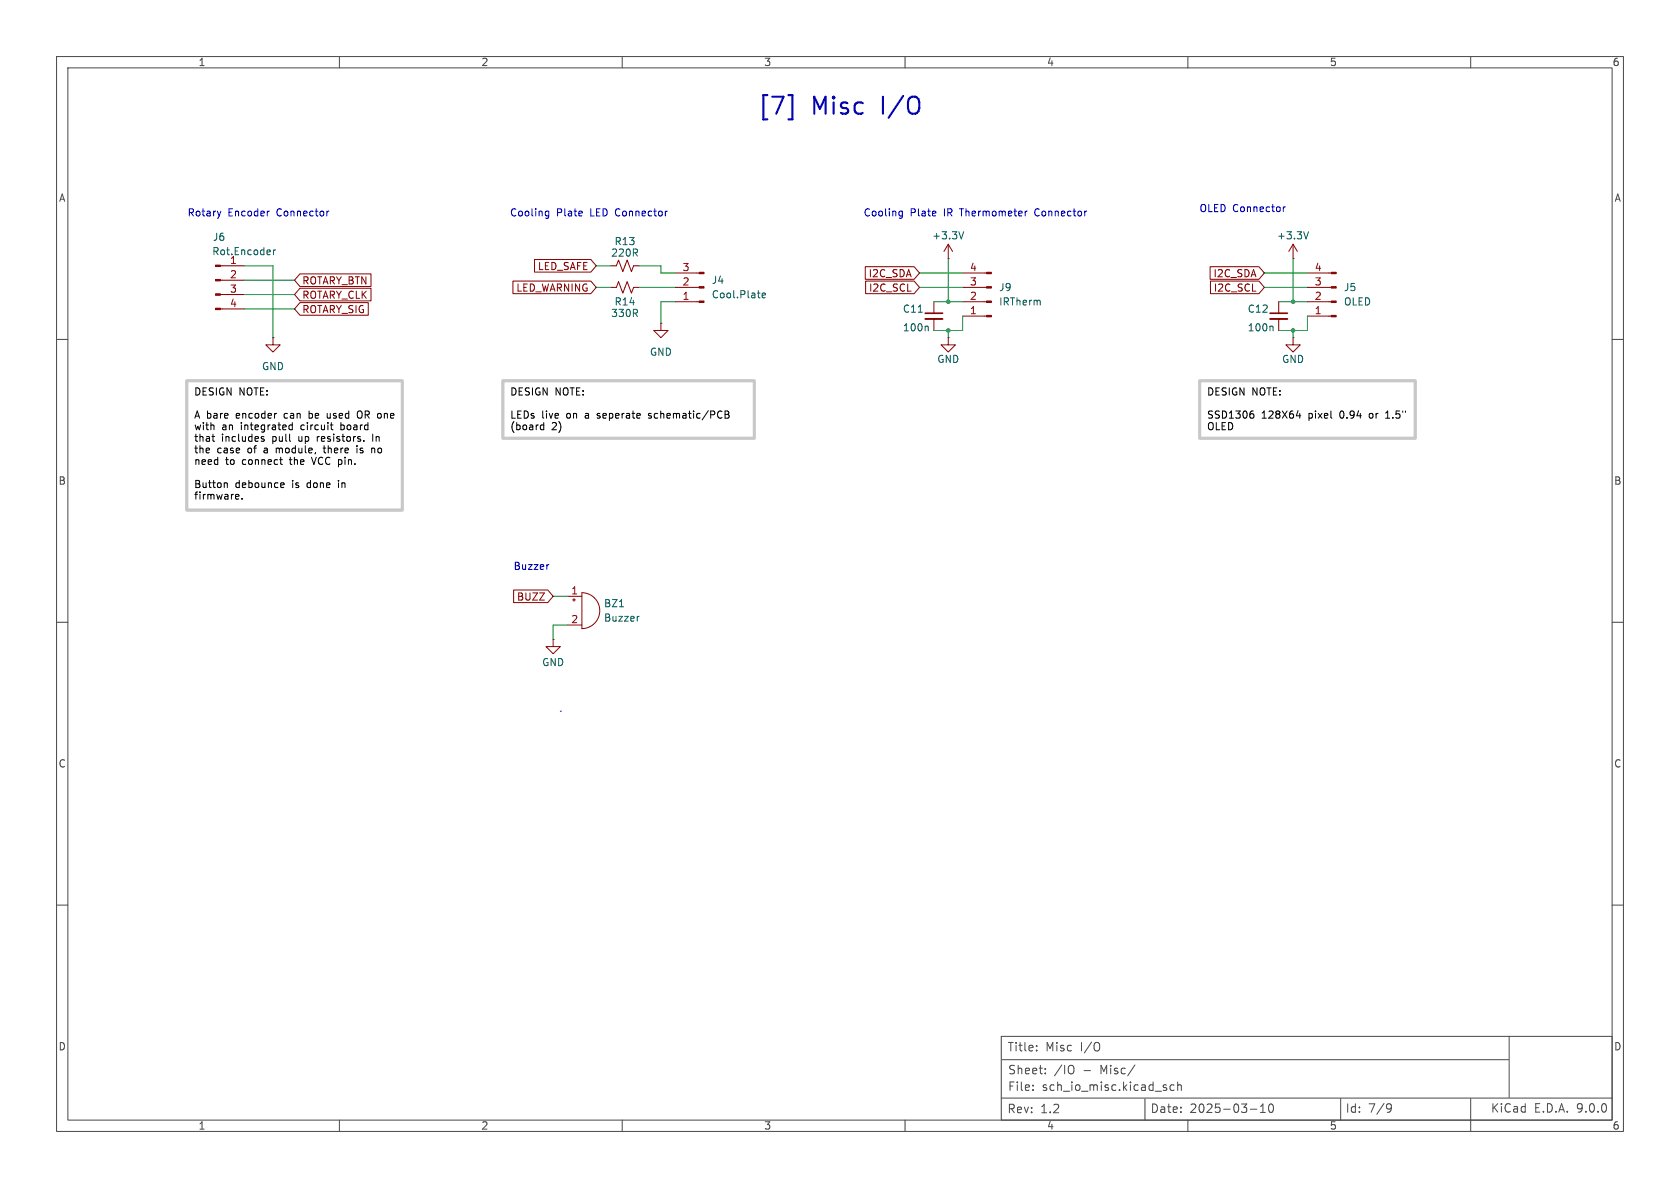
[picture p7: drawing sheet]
<svg xmlns="http://www.w3.org/2000/svg" width="297mm" height="210mm" viewBox="0 0 297 210" stroke-linecap="round" stroke-linejoin="round" font-family="sans-serif">
<g fill="none" stroke="#484848" stroke-width=".18">
<path d="M10 10h277v190h-277zM12 12h273v186h-273zM60 10v2M110 10v2M160 10v2M210 10v2M260 10v2M10 60h2M285 60h2M10 110h2M285 110h2M10 160h2"/>
<path d="M285 160h2M60 198v2M110 198v2M160 198v2M177 194.1h108M177 183.2h108v14.8h-108zM177.2 187.3h89.5M182.6 192.6v.2M182.6 191.8v.2M183.3 185.6v.2M183.3 184.9v.1M184.8 189.7v.1"/>
<path d="M184.8 188.9v.1M189.6 188.4a1.07 1.07 0 0 1 0 1.4M200.6 188.3l-1.2 1.9M202.4 194.3v3.7M206.1 192.3l.2 .2-.2 .3M206.1 191.8h.1M207.6 191.8h-.5l-.3 .2v.5l.2 .2h.6M208.2 191.9l.2-.1h.4v1M208.2 191.3v1.5M210 198v2M221.1 196.1h1.1M222.8 196.7h.9"/>
<path d="M222.8 195.6l.5-.4v1.5M224.4 195.3l.2-.1a.81 .81 0 0 1 .6 .6 .81 .81 0 0 1-.3 .8l-.1 .1a.81 .81 0 0 1-.4-1.4zM237 194.2v3.8M245.4 195.1l.5 .2a.99 .99 0 0 1-.4 1.3h-.2M246 195.8l-.3 .3h-.3M260 194.2v5.8M266.8 183.2v10.8"/>
</g>
<g fill="none" stroke="#840000" stroke-width=".18">
<path d="M39 47h4.2M39 49.5h4.2M39 52.1h4.2M39 54.6h4.2M48.3 59.7v1.3h1.2l-1.2 1.2-1.3-1.2h1.3M48.3 59.7h.1M53 51h12.6v2.2h-12.6l-.9-1.1zM53 53.5h12.1v2.2h-12.1l-.9-1.1zM53 48.4h12.6v2.2h-12.6l-.9-1.1zM90.7 49.7h13.8l.9 1.1-.9 1.1h-13.8zM94.5 45.9h10l.9 1.1-.9 1.1h-10zM107.9 50.8h1.1l.3-1 .8 2 .8-2 .7 2 .4-1h1"/>
<path d="M107.9 47h1.1l.3-1 .8 2 .8-2 .7 2 .4-1h1M116.8 57.2v1.2h1.3l-1.3 1.3-1.2-1.3h1.2M116.8 57.2h.1M119.4 53.3h4.2M119.4 50.8h4.2M119.4 48.3h4.2M153 47.1h8.6l1 1.2-1 1.1h-8.6zM153 49.7h8.6l1 1.1-1 1.1h-8.6zM165.1 53.3v2.1M165.1 56.4v2M167.6 45.7h.1M167.6 59.7v1.3h1.3l-1.3 1.2-1.2-1.2h1.2"/>
<path d="M167.6 59.7h.1M167.6 43.2l-.7 1.3M167.6 43.2l.8 1.3M167.6 43.2v2.5M170.2 53.3h4.2M170.2 50.8h4.2M170.2 48.3h4.2M170.2 55.9h4.2M213.9 47.1h8.7l.9 1.2-.9 1.1h-8.7zM214 49.7h8.6l.9 1.1-.9 1.1h-8.6zM226.1 53.3v2.1M226.1 56.4v2"/>
<path d="M228.6 45.7h.1M228.6 59.7v1.3h1.3l-1.3 1.2-1.3-1.2h1.3M228.6 59.7h.1M228.6 43.2l-.8 1.3M228.6 43.2l.8 1.3M228.6 43.2v2.5M231.1 53.3h4.3M231.1 50.8h4.3M231.1 48.3h4.3M231.1 55.9h4.3M90.8 104.3h6l1 1.1-1 1.1h-6zM97.8 113v1.3h1.3l-1.3 1.3-1.3-1.3h1.3"/>
<path d="M97.8 113h.1M100.3 105.4h2.6M100.3 110.5h2.6M101.2 106h.5M101.5 105.8v.5M102.9 104.8a3.2 3.2 0 0 1 3.1 3.2 3.2 3.2 0 0 1-3.1 3.1z"/>
</g>
<path d="M48.4 44.2v.8M48.7 44.2l-.3 .2M134.7 52.2l.6-.1v-.2l-.4-.1-.2 .2 .1 .6h.5M162.3 55.2h.8M163.9 57.6l.2 .2v.7M170.4 41l-.5 1.2M224.9 57.6l.2 .2v.7M231.3 41l-.4 1.2M109.5 107.3h.7M113 109h-.2" fill="none" stroke="#006464" stroke-width=".18"/>
<g fill="#840000" stroke="#840000" stroke-width=".18">
<path d="M123.6 53.2h.9v.3h-.9z"/>
<path d="M123.6 50.7h.9v.2h-.9z"/>
<path d="M123.6 48.1h.9v.3h-.9z"/>
<path d="M38.1 46.9h.9v.2h-.9z"/>
<path d="M38.1 49.4h.9v.3h-.9z"/>
<path d="M38.1 51.9h.9v.3h-.9z"/>
<path d="M38.1 54.5h.9v.2h-.9z"/>
<path d="M235.4 55.8h.8v.2h-.8z"/>
<path d="M235.4 53.2h.8v.3h-.8z"/>
<path d="M235.4 50.7h.8v.2h-.8z"/>
<path d="M235.4 48.1h.8v.3h-.8z"/>
<path d="M174.4 55.8h.9v.2h-.9z"/>
<path d="M174.4 53.2h.9v.3h-.9z"/>
<path d="M174.4 50.7h.9v.2h-.9z"/>
<path d="M174.4 48.1h.9v.3h-.9z"/>
</g>
<path d="M163.6 55.4h3M224.5 55.4h3.1" fill="none" stroke="#840000" stroke-width=".3"/>
<path d="M163.6 56.4h3M224.5 56.4h3.1" fill="none" stroke="#840000" stroke-width=".33"/>
<g fill="none" stroke="#009600" stroke-width=".18">
<path d="M43.2 47h5.1v12.7M43.2 49.5h8.9M43.2 52.1h8.9M43.2 54.6h8.9M105.4 50.8h2.5M105.4 47h2.5M113 47h3.8v1.3h2.6M113 50.8h6.4M119.4 53.3h-2.6v3.9M162.6 50.8h7.6M162.6 48.3h7.6M165.1 53.3h5.1"/>
<path d="M167.6 45.7v7.6M167.6 58.4v1.3M170.2 55.9v2.5h-5.1M223.5 50.8h7.6M223.5 48.3h7.6M226.1 53.3h5M228.6 45.7v7.6M228.6 58.4v1.3M231.1 55.9v2.5h-5M97.8 105.4h2.5M100.3 110.5h-2.5v2.5"/>
</g>
<path d="M139.4 16.8h.7v4.3h-.7" fill="none" stroke="#0000c2" stroke-width=".38"/>
<path d="M33 67.3h38.1v22.9h-38.1zM88.9 67.3h44.4v10.2h-44.4zM212.1 67.3h38.1v10.2h-38.1z" fill="none" stroke="#c8c8c8" stroke-width=".5"/>
<g fill="none" stroke="#000" stroke-width=".18">
<path d="M37.5 77.2h.5M37.7 78h.3M46.2 77.4l.5 .4-.2 .2h-.3M48.8 73.1h.1M51.7 74.7v1.3M51.7 75.2l-.4-.1-.2 .3 .1 .5h.5M57.1 79.2h.5M57.3 78.8l.1 1.2M57.8 73.1v.6l.2 .2M58.4 75.1h.5M58.6 75.9l.3 .1M63.1 79.2v.9"/>
<path d="M63.7 72.7a.43 .43 0 0 0-.5 .4v.4a.43 .43 0 0 0 .5 .4M64.3 77.9v.1M65.7 79.3l.4-.1 .2 .2M65.9 76.7v1.3M95.6 75.9h.5M95.6 75.2h.5M96.1 74.7v1.3M114.6 73.9h.2M114.8 73.1l-.2 .2 .2 .2M128.2 72.7h.4l.2 .2-.2 .4 .2 .1 .1 .3-.2 .2h-.5zM128.2 73.3h.4M221.2 73.1h.2l.3 .3-.1 .4-.4 .1"/>
<path d="M221.3 72.7h.3M229.2 73.5h.8M229.8 73.1v.8M245 73.9h.7M245.2 72.8l-.2 .2M39.8 85.3l.4 .2v.7M41.8 87.4l.4 .1v.2l-.6 .1M42.2 88.2h-.4M42.8 88.1v.1M49.7 82l.2 .1M49.8 85.3l.4 .1v.2l-.6 .2M50.2 86.1l-.4 .1"/>
<path d="M55.1 80.8l.4 1.3"/>
</g>
<g fill="none" stroke="#0000c2" stroke-width=".18">
<path d="M39 37.3l-.3 .9M47.6 37.3l-.2 .1M58.1 37.3l-.3 .3M96.5 38.1h.5M96.5 37.4h.5M97 37.3v1.1l-.1 .1-.3 .1M118 37.3l-.3 .1M159 38.1h.5M159 37.4h.5M159.5 37.3v1.1l-.1 .1-.3 .1M181.6 37.3l-.4 .3M226.9 36.6v.8"/>
<path d="M227.2 36.6l-.3 .2M97 99.8l-.2 .1M99.1 125.7h.1"/>
</g>
<g fill="#009600" stroke="#009600" stroke-width=".18">
<circle cx="228.6" cy="58.4" r=".3"/>
<circle cx="228.6" cy="53.3" r=".3"/>
<circle cx="167.6" cy="58.4" r=".3"/>
<circle cx="167.6" cy="53.3" r=".3"/>
</g>
<g font-size="4.2" fill="#0000c2">
<text x="133.8" y="20.8">[7]</text>
<text x="143.5" y="20.8">Misc</text>
<text x="156.2" y="20.8">I/O</text>
</g>
<g font-size="2.1" fill="#484848">
<text x="178" y="186.1">Title:</text>
<text x="178.1" y="190.1">Sheet:</text>
<text x="184.8" y="186.1">Misc</text>
<text x="186.3" y="190.1">/IO</text>
<text x="191.1" y="186.1">I/O</text>
<text x="191.5" y="190.1">-</text>
<text x="194.7" y="190.1">Misc/</text>
<text x="178" y="197">Rev:</text>
<text x="178.1" y="193.1">File:</text>
<text x="183.9" y="197">1.2</text>
<text x="184.2" y="193.1">sch_io_misc.kicad_sch</text>
<text x="203.3" y="196.9">Date:</text>
<text x="210.3" y="196.9">2025-03-10</text>
<text x="237.8" y="196.9">Id:</text>
<text x="241.9" y="196.9">7/9</text>
<text x="263.5" y="196.9">KiCad</text>
<text x="271.2" y="196.9">E.D.A.</text>
<text x="278.8" y="196.9">9.0.0</text>
</g>
<g font-size="1.8" fill="#484848">
<text x="35" y="11.9">1</text>
<text x="85" y="11.9">2</text>
<text x="135" y="11.9">3</text>
<text x="185" y="11.9">4</text>
<text x="235" y="11.9">5</text>
<text x="285" y="11.9">6</text>
<text x="10.3" y="35.9">A</text>
<text x="285.3" y="35.9">A</text>
<text x="10.3" y="85.9">B</text>
<text x="285.3" y="85.9">B</text>
<text x="10.3" y="135.9">C</text>
<text x="285.3" y="135.9">C</text>
<text x="10.3" y="185.9">D</text>
<text x="285.3" y="185.9">D</text>
<text x="35" y="199.9">1</text>
<text x="85" y="199.9">2</text>
<text x="135" y="199.9">3</text>
<text x="185" y="199.9">4</text>
<text x="235" y="199.9">5</text>
<text x="285" y="199.9">6</text>
</g>
<g font-size="1.8" fill="#0000c2">
<text x="33.1" y="38.5">Rotary</text>
<text x="40.3" y="38.5">Encoder</text>
<text x="49" y="38.5">Connector</text>
<text x="90.1" y="38.5">Cooling</text>
<text x="98.4" y="38.5">Plate</text>
<text x="104.4" y="38.5">LED Connector</text>
<text x="152.6" y="38.5">Cooling</text>
<text x="160.9" y="38.5">Plate</text>
<text x="167" y="38.5">IR</text>
<text x="170" y="38.5">Thermometer</text>
<text x="183.4" y="38.5">Connector</text>
<text x="212" y="37.7">OLED Connector</text>
<text x="90.7" y="100.9">Buzzer</text>
</g>
<g font-size="1.8" fill="#006464">
<text x="37.4" y="45.3">Rot.Encoder</text>
<text x="37.5" y="42.8">J6</text>
<text x="40.6" y="46.7">1</text>
<text x="107.9" y="45.6">220R</text>
<text x="108.5" y="43.5">R13</text>
<text x="164.7" y="42.5">+3.3V</text>
<text x="225.7" y="42.5">+3.3V</text>
<text x="125.7" y="50.4">J4</text>
<text x="125.7" y="52.9">Cool.Plate</text>
<text x="176.5" y="51.7">J9</text>
<text x="237.5" y="51.7">J5</text>
<text x="107.9" y="56.2">330R</text>
<text x="108.5" y="54.2">R14</text>
<text x="159.5" y="58.8">100n</text>
<text x="159.5" y="55.5">C11</text>
<text x="176.5" y="54.2">IRTherm</text>
<text x="220.5" y="58.8">100n</text>
<text x="220.5" y="55.5">C12</text>
<text x="237.5" y="54.2">OLED</text>
<text x="46.2" y="65.6">GND</text>
<text x="114.8" y="63.1">GND</text>
<text x="165.6" y="64.4">GND</text>
<text x="226.6" y="64.4">GND</text>
<text x="106.7" y="107.5">BZ1</text>
<text x="106.7" y="110.1">Buzzer</text>
<text x="95.8" y="118">GND</text>
</g>
<g font-size="1.8" fill="#840000">
<text x="95" y="47.9">LED_SAFE</text>
<text x="53.3" y="53">ROTARY_CLK</text>
<text x="53.3" y="50.5">ROTARY_BTN</text>
<text x="91.2" y="51.8">LED_WARNING</text>
<text x="153.5" y="49.2">I2C_SDA</text>
<text x="153.5" y="51.8">I2C_SCL</text>
<text x="214.4" y="49.2">I2C_SDA</text>
<text x="214.5" y="51.8">I2C_SCL</text>
<text x="53.3" y="55.6">ROTARY_SIG</text>
<text x="91.3" y="106.4">BUZZ</text>
</g>
<g font-size="1.8" fill="#a90000">
<text x="40.6" y="49.3">2</text>
<text x="40.6" y="51.8">3</text>
<text x="120.6" y="53.1">1</text>
<text x="120.6" y="50.5">2</text>
<text x="120.6" y="48">3</text>
<text x="171.4" y="53.1">2</text>
<text x="171.4" y="50.5">3</text>
<text x="171.4" y="48">4</text>
<text x="232.3" y="53.1">2</text>
<text x="232.3" y="50.5">3</text>
<text x="232.3" y="48">4</text>
<text x="40.6" y="54.4">4</text>
<text x="171.4" y="55.6">1</text>
<text x="232.3" y="55.6">1</text>
<text x="100.9" y="105.2">1</text>
<text x="100.9" y="110.2">2</text>
</g>
<g font-size="1.8">
<text x="34.2" y="70.2">DESIGN NOTE:</text>
<text x="90.1" y="70.2">DESIGN NOTE:</text>
<text x="213.3" y="70.2">DESIGN NOTE:</text>
<text x="34.2" y="74.3">A bare</text>
<text x="34.2" y="76.4">with</text>
<text x="39.2" y="76.4">an</text>
<text x="41.8" y="74.3">encoder</text>
<text x="42.7" y="76.4">integrated</text>
<text x="50.5" y="74.3">can</text>
<text x="53.5" y="76.4">circuit</text>
<text x="55.1" y="74.3">be</text>
<text x="58.5" y="74.3">used</text>
<text x="60.7" y="76.4">board</text>
<text x="64" y="74.3">OR one</text>
<text x="90.1" y="74.3">LEDs</text>
<text x="90.1" y="76.4">(board</text>
<text x="95.7" y="74.3">live</text>
<text x="97.5" y="76.4">2)</text>
<text x="100.2" y="74.3">on</text>
<text x="103.7" y="74.3">a</text>
<text x="106" y="74.3">seperate</text>
<text x="115.3" y="74.3">schematic/PCB</text>
<text x="213.3" y="74.3">SSD1306</text>
<text x="213.3" y="76.4">OLED</text>
<text x="223" y="74.3">128X64</text>
<text x="231.4" y="74.3">pixel</text>
<text x="237.1" y="74.3">0.94</text>
<text x="242.5" y="74.3">or</text>
<text x="245.6" y="74.3">1.5&quot;</text>
<text x="34.2" y="78.4">that</text>
<text x="34.2" y="80.5">the</text>
<text x="34.2" y="82.5">need</text>
<text x="38.4" y="80.5">case</text>
<text x="39.1" y="78.4">includes</text>
<text x="39.9" y="82.5">to</text>
<text x="42.9" y="82.5">connect</text>
<text x="43.9" y="80.5">of</text>
<text x="46.9" y="80.5">a</text>
<text x="48.2" y="78.4">pull</text>
<text x="49.2" y="80.5">module,</text>
<text x="51.5" y="82.5">the</text>
<text x="53" y="78.4">up</text>
<text x="55.7" y="82.5">VCC pin.</text>
<text x="56.5" y="78.4">resistors.</text>
<text x="57.9" y="80.5">there</text>
<text x="63.9" y="80.5">is</text>
<text x="66.5" y="78.4">In</text>
<text x="66.7" y="80.5">no</text>
<text x="34.2" y="86.6">Button</text>
<text x="34.2" y="88.6">firmware.</text>
<text x="41.6" y="86.6">debounce</text>
<text x="51.7" y="86.6">is</text>
<text x="54.5" y="86.6">done</text>
<text x="60.3" y="86.6">in</text>
</g>
</svg>
